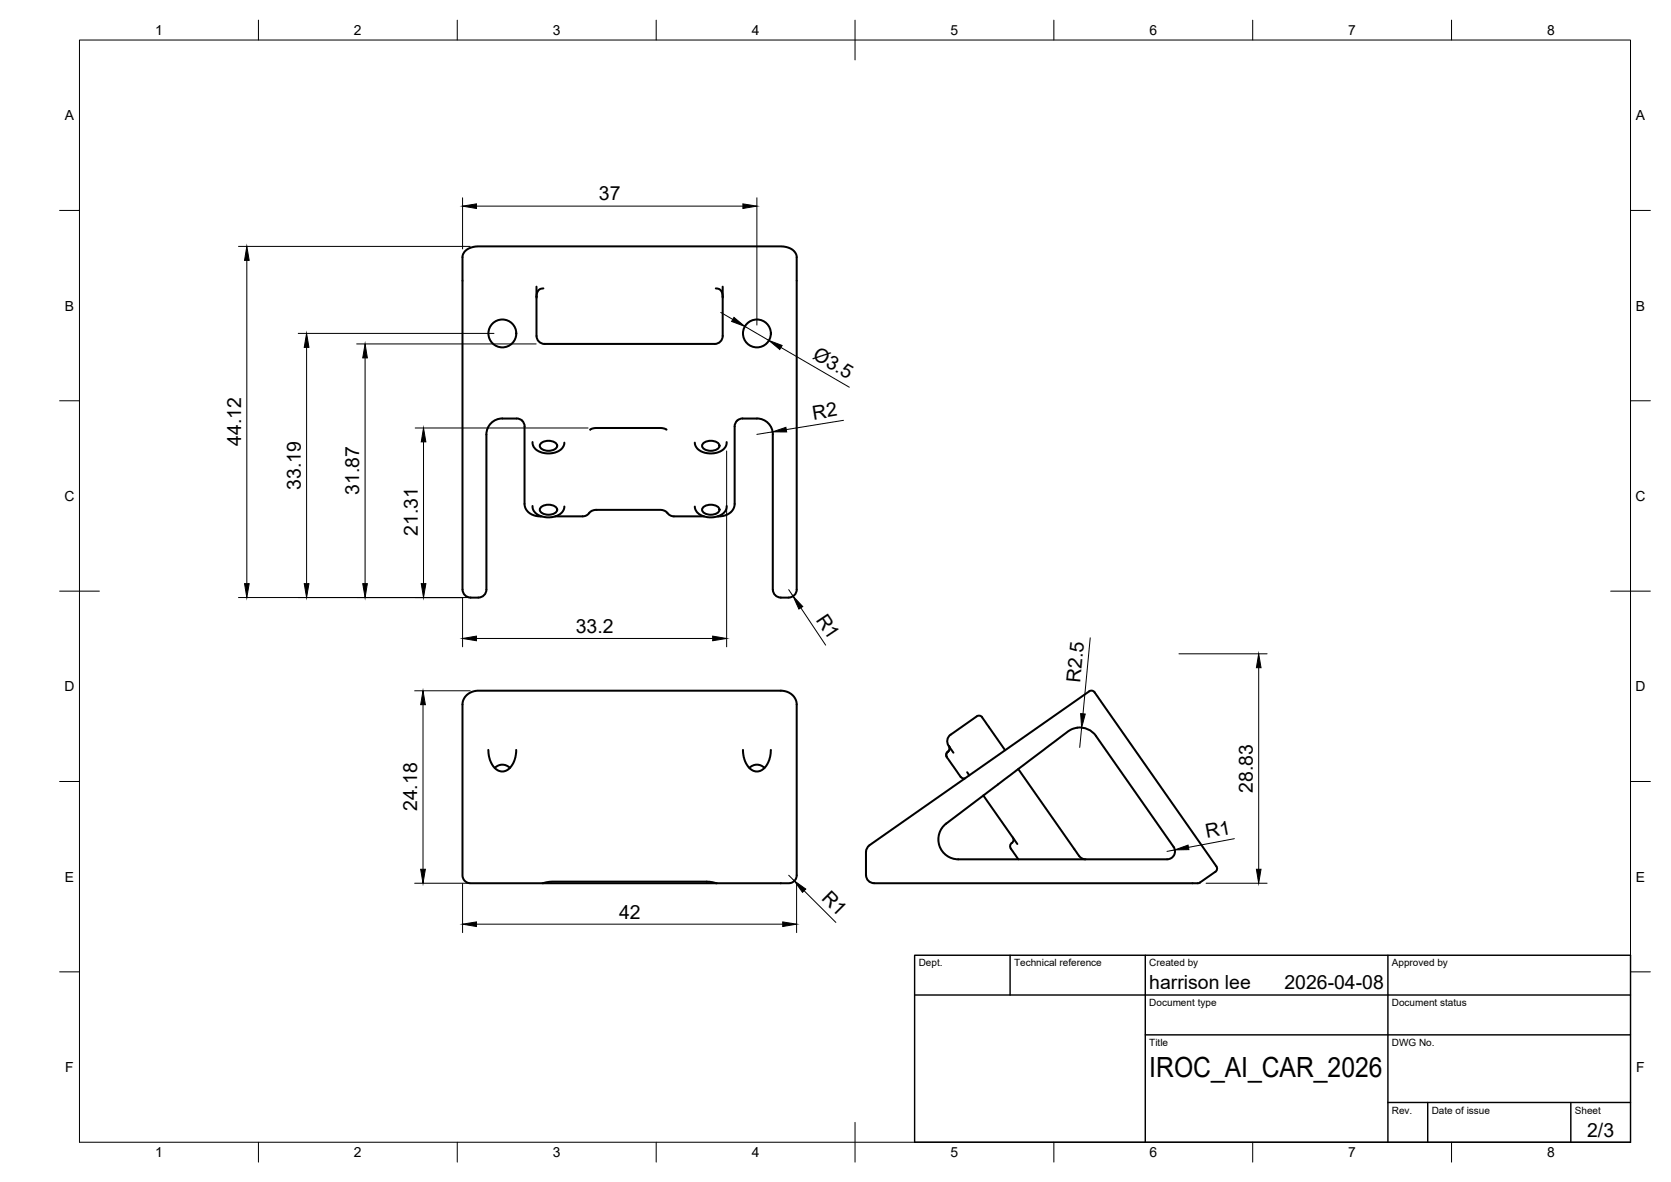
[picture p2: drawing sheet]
<svg xmlns="http://www.w3.org/2000/svg" width="420mm" height="297mm" viewBox="0 0 420 297" stroke-linecap="round" stroke-linejoin="round" font-family="sans-serif">
<!-- layer: Visible -->
<g fill="none" stroke="#000" stroke-width=".51">
<path d="M134.9 72v12.4a2 2 0 0 0 2 2h42.8a2 2 0 0 0 2-2v-12.4M136.6 72.5l-.7 .1-.6 .4-.3 .8-.1 1M180 72.5l.7 .1 .6 .4 .3 .8 .1 1M129.9 105.2a2 2 0 0 1 2 2v19.8l.5 1.2 .9 .8 1.4 .7 1.5 .1M133.9 111.1l.2 1.1 .6 .8 1.5 .7 1.3 .2 1.7-.1 1.6-.7 .8-.8 .3-1.1M136 111.4a3 3 0 0 1 4 .3 1.36 1.36 0 0 1-1.5 1.5h-1.2a1.24 1.24 0 0 1-1.2-.5 1.24 1.24 0 0 1-.1-1.3zM148.4 108l1.3-.4h16.5l1.4 .4M176.8 111.4a3 3 0 0 1 4 .3 1.36 1.36 0 0 1-1.5 1.5h-1.2a1.24 1.24 0 0 1-1.2-.5 1.24 1.24 0 0 1-.1-1.3zM182.7 111.1l-.2 1.1-.6 .8-1.5 .7-1.3 .2-1.7-.1-1.6-.7-.8-.8-.3-1.1M190.3 105.2h-3.6a2 2 0 0 0-2 2v19.8l-.5 1.2-.9 .8-1.4 .7-1.5 .1M190.3 105.2a4 4 0 0 1 4 4v39a2.04 2.04 0 0 0 2 2 3.7 3.7 0 0 0 3.4-.6l.5-.9 .1-.5v-83.7l-.3-1-.8-.8-1.4-.6-1.2-.2h-76.6l-1.8 .4-1.3 .8-.6 1.4v83.7a2.04 2.04 0 0 0 2 2 3.7 3.7 0 0 0 3.4-.6l.5-.9 .1-.5v-39a4 4 0 0 1 4-4h3.6M133.9 127.2l.2 1.1 .6 .7 1.3 .7 1.5 .3 1.8-.1 1.5-.7 .8-.8 .3-1.1"/>
<path d="M136 127.5a3 3 0 0 1 4 .3 1.36 1.36 0 0 1-1.5 1.5h-1.2a1.24 1.24 0 0 1-1.2-.5 1.24 1.24 0 0 1-.1-1.3zM139.6 129.8h6.9a3 3 0 0 0 1.8-1.1l1.4-.6h16.5l.9 .2 .6 .5a2.14 2.14 0 0 0 1.7 1M169.4 129.8h7.6M176.8 127.5a3 3 0 0 1 4 .3 1.36 1.36 0 0 1-1.5 1.5h-1.2a1.24 1.24 0 0 1-1.2-.5 1.24 1.24 0 0 1-.1-1.3zM182.7 127.2l-.2 1.1-.6 .7-1.2 .7-1.6 .3-1.8-.1-1.5-.7-.8-.9-.3-1M117.2 174.8l1.1-.8 1.7-.4h76.6l1.7 .4 1.4 1.2 .5 .9 .1 .8v43.2l-.3 .9-.5 .6a3.7 3.7 0 0 1-2.8 .4h-76.4a5 5 0 0 1-3-.3l-.7-.7-.3-.9v-43.2l.2-1.1zM275.2 174l30.1 43a1.87 1.87 0 0 1 .6 1.8l-.3 .3M275.2 174a.97 .97 0 0 0-1.4-.2l-55.2 38.6M122.8 188.5l.2 1.9 .8 1.8 .9 1.1 1.4 .6h.6l.9-.4 1.1-1.1 .8-1.8 .3-2.1M124.4 193a2.66 2.66 0 0 1 3.8 0M186.8 188.5l.2 1.8 .8 1.9 .9 1.1 1.4 .6 1.4-.4 1.2-1.1 .8-1.6 .3-2.3M188.4 193a2.66 2.66 0 0 1 3.8 0"/>
<path d="M238.1 190.3l3.4 4.9M238.6 187.5a1.15 1.15 0 0 1-.5 1.7l-.2 .7 .2 .4M241.5 195.2a1.01 1.01 0 0 0 1.2 .4M243.2 194.1l.5 .7M245.6 180.1l-6.6 4.5a2.33 2.33 0 0 0 0 3.6l.7 1M245.6 180a1.34 1.34 0 0 1 1.7 .8l5.4 7.7M247.2 199.9l8.6 12.2M256 193.3l15.3 21.8M275.6 185l19.5 27.8M275.6 185a5 5 0 0 0-6.5-1.5l-31.2 23.5M218.6 212.4a4.1 4.1 0 0 0-.9 3.7l.1 3.8a2 2 0 0 0 2 2l81.4 .1 .5-.2 3.9-2.7M237.9 207a5 5 0 0 0-1.7 5.5 5 5 0 0 0 4.7 3.4h52.5a2 2 0 0 0 1.7-3.1"/>
<path d="M254.7 210.5a1.15 1.15 0 0 1-.6 1.6 2.51 2.51 0 0 0 .9 2.4l1.1 1.4M271.3 215.1l.9 .7 .8 .1M136.4 222l2.3-.4h39.2l2.3 .4"/>
<circle cx="126.3" cy="83.8" r="3.5"/>
<circle cx="190.3" cy="83.8" r="3.5"/>
</g>
<!-- layer: BORDER -->
<g fill="none" stroke="#000" stroke-width=".25">
<path d="M20 10.1h390v276.9h-390zM65 5.1v5M115 5.1v5M165 5.1v5M215 5.1v10M265 5.1v5M315 5.1v5M365 5.1v5M15 52.9h5M410 52.9h5M15 100.7h5M410 100.7h5"/>
<path d="M15 148.6h10M405 148.6h10M15 196.4h5M410 196.4h5M15 244.2h5M410 244.2h5M65 287v5M115 287v5M165 287v5M215 282.1v9.9M265 287v5M315 287v5"/>
<path d="M365 287v5"/>
</g>
<!-- layer: TITLEBLOCK -->
<path d="M230 240.1h180v46.9h-180zM230 250h180M254 240.1v9.9M288 240.1v46.9M349 240.1v46.9M288 260.1h122M349 277.1h61M359 277.1v9.9M395 277.1v9.9" fill="none" stroke="#000" stroke-width=".36"/>
<!-- layer: FD_Dimensions -->
<g fill="none" stroke="#000" stroke-width=".25">
<path d="M116.3 49.7v12.9M119.8 51.8h67M190.3 49.7v32M60 61.9h58.2M62.1 65.4v81.3M181.2 78.5l3.1 1.8M75 83.8h49.2M77.1 87.3v59.4M89.7 86.4h45.1M91.8 89.9v56.8M187.3 82l6 3.6M196.4 87.3l17.2 10"/>
<path d="M104.4 107.6h43.5M106.5 111v35.7M182.7 113.3v49.2M194.2 108.5l-3.9 .7M212.1 105.6l-14.4 2.4M60 150.2h58.2M116.3 150.3v12.2M198.3 148.2l1.1 1.6M201.4 152.7l6.2 9.4M104.3 173.6h13.9M106.4 177.1v41.3M119.8 160.5h59.4"/>
<path d="M274.1 160.3l-1.8 19.1M296.4 164.3h22.2M316.5 167.8v50.6M272 182.9l-.5 4.9M198.3 219.9l1.4 1.5M295.4 213.6l-2 .4M310.4 210.8l-11.6 2.1M104.3 222h13.9M116.3 222v12.4M119.8 232.2h77M200.3 222v12.4M202.2 223.8l8 8"/>
<path d="M303.3 222h15.3"/>
</g>
<g fill="#000" stroke="#000" stroke-width=".25">
<path d="M116.3 51.8l3.5-.6v1.2zM186.8 51.2l3.5 .6-3.5 .6zM62.1 61.9l.6 3.5h-1.2zM184.6 79.8l2.7 2.2-3.3-1.2zM77.1 83.8l.6 3.5h-1.2zM91.8 86.4l.6 3.5h-1.2zM193.3 85.6l3.4 1.2-.6 1zM106.5 107.6l.6 3.4h-1.2zM194.2 108.5l3.4-1.1 .2 1.1zM61.5 146.7h1.2l-.6 3.5zM76.5 146.7h1.2l-.6 3.5zM91.2 146.7h1.2l-.6 3.5z"/>
<path d="M105.9 146.7h1.2l-.6 3.5zM116.3 160.5l3.5-.6v1.1zM179.2 159.9l3.5 .6-3.5 .5zM199.4 149.8l2.4 2.6-.9 .7zM106.4 173.6l.6 3.5h-1.2zM271.7 179.3l1.2 .1-.9 3.5zM316.5 164.3l.6 3.5h-1.2zM105.8 218.4h1.2l-.6 3.6zM295.4 213.6l3.3-1.2 .2 1.1zM315.9 218.4h1.2l-.6 3.6zM116.3 232.2l3.5-.5v1.1zM196.8 231.7l3.5 .5-3.5 .6z"/>
<path d="M199.7 221.4l2.9 2-.8 .8z"/>
</g>
<text font-size="7" x="289" y="270.6">IROC_AI_CAR_2026</text>
<g font-size="4.9">
<text x="150.6" y="50.3">37</text>
<text x="204.1" y="90.1" transform="rotate(30 204.1 90.1)">Ø3.5</text>
<text x="204.6" y="105.4" transform="rotate(-9 204.6 105.4)">R2</text>
<text x="60.7" y="112.1" transform="rotate(-90 60.7 112.1)">44.12</text>
<text x="75.6" y="123.1" transform="rotate(-90 75.6 123.1)">33.19</text>
<text x="90.3" y="124.4" transform="rotate(-90 90.3 124.4)">31.87</text>
<text x="105" y="134.6" transform="rotate(-90 105 134.6)">21.31</text>
<text x="205" y="155.7" transform="rotate(56 205 155.7)">R1</text>
<text x="144.8" y="159">33.2</text>
<text x="271.6" y="171.6" transform="rotate(-84 271.6 171.6)">R2.5</text>
<text x="104.9" y="203.8" transform="rotate(-90 104.9 203.8)">24.18</text>
<text x="315" y="199.2" transform="rotate(-90 315 199.2)">28.83</text>
<text x="303.5" y="210.6" transform="rotate(-11 303.5 210.6)">R1</text>
<text x="206.4" y="226" transform="rotate(45 206.4 226)">R1</text>
<text x="155.7" y="230.9">42</text>
<text x="289" y="248.5">harrison lee</text>
<text x="323" y="248.5">2026-04-08</text>
<text x="399.1" y="285.7">2/3</text>
</g>
<g font-size="3.5">
<text x="39" y="8.8">1</text>
<text x="89" y="8.8">2</text>
<text x="139" y="8.8">3</text>
<text x="189" y="8.8">4</text>
<text x="239" y="8.8">5</text>
<text x="289" y="8.8">6</text>
<text x="339" y="8.8">7</text>
<text x="389" y="8.8">8</text>
<text x="16.3" y="30.2">A</text>
<text x="411.3" y="30.2">A</text>
<text x="16.3" y="78">B</text>
<text x="411.3" y="78">B</text>
<text x="16.2" y="125.9">C</text>
<text x="411.2" y="125.9">C</text>
<text x="16.2" y="173.7">D</text>
<text x="411.2" y="173.7">D</text>
<text x="16.3" y="221.6">E</text>
<text x="411.3" y="221.6">E</text>
<text x="16.4" y="269.4">F</text>
<text x="411.4" y="269.4">F</text>
<text x="39" y="290.8">1</text>
<text x="89" y="290.8">2</text>
<text x="139" y="290.8">3</text>
<text x="189" y="290.8">4</text>
<text x="239" y="290.8">5</text>
<text x="289" y="290.8">6</text>
<text x="339" y="290.8">7</text>
<text x="389" y="290.8">8</text>
</g>
<g font-size="2.5">
<text x="231" y="242.9">Dept.</text>
<text x="255" y="242.9">Technical reference</text>
<text x="289" y="242.9">Created by</text>
<text x="350" y="242.9">Approved by</text>
<text x="289" y="252.8">Document type</text>
<text x="350" y="252.8">Document status</text>
<text x="289" y="262.9">Title</text>
<text x="350" y="262.9">DWG No.</text>
<text x="350" y="279.9">Rev.</text>
<text x="360" y="279.9">Date of issue</text>
<text x="396" y="279.9">Sheet</text>
</g>
</svg>
